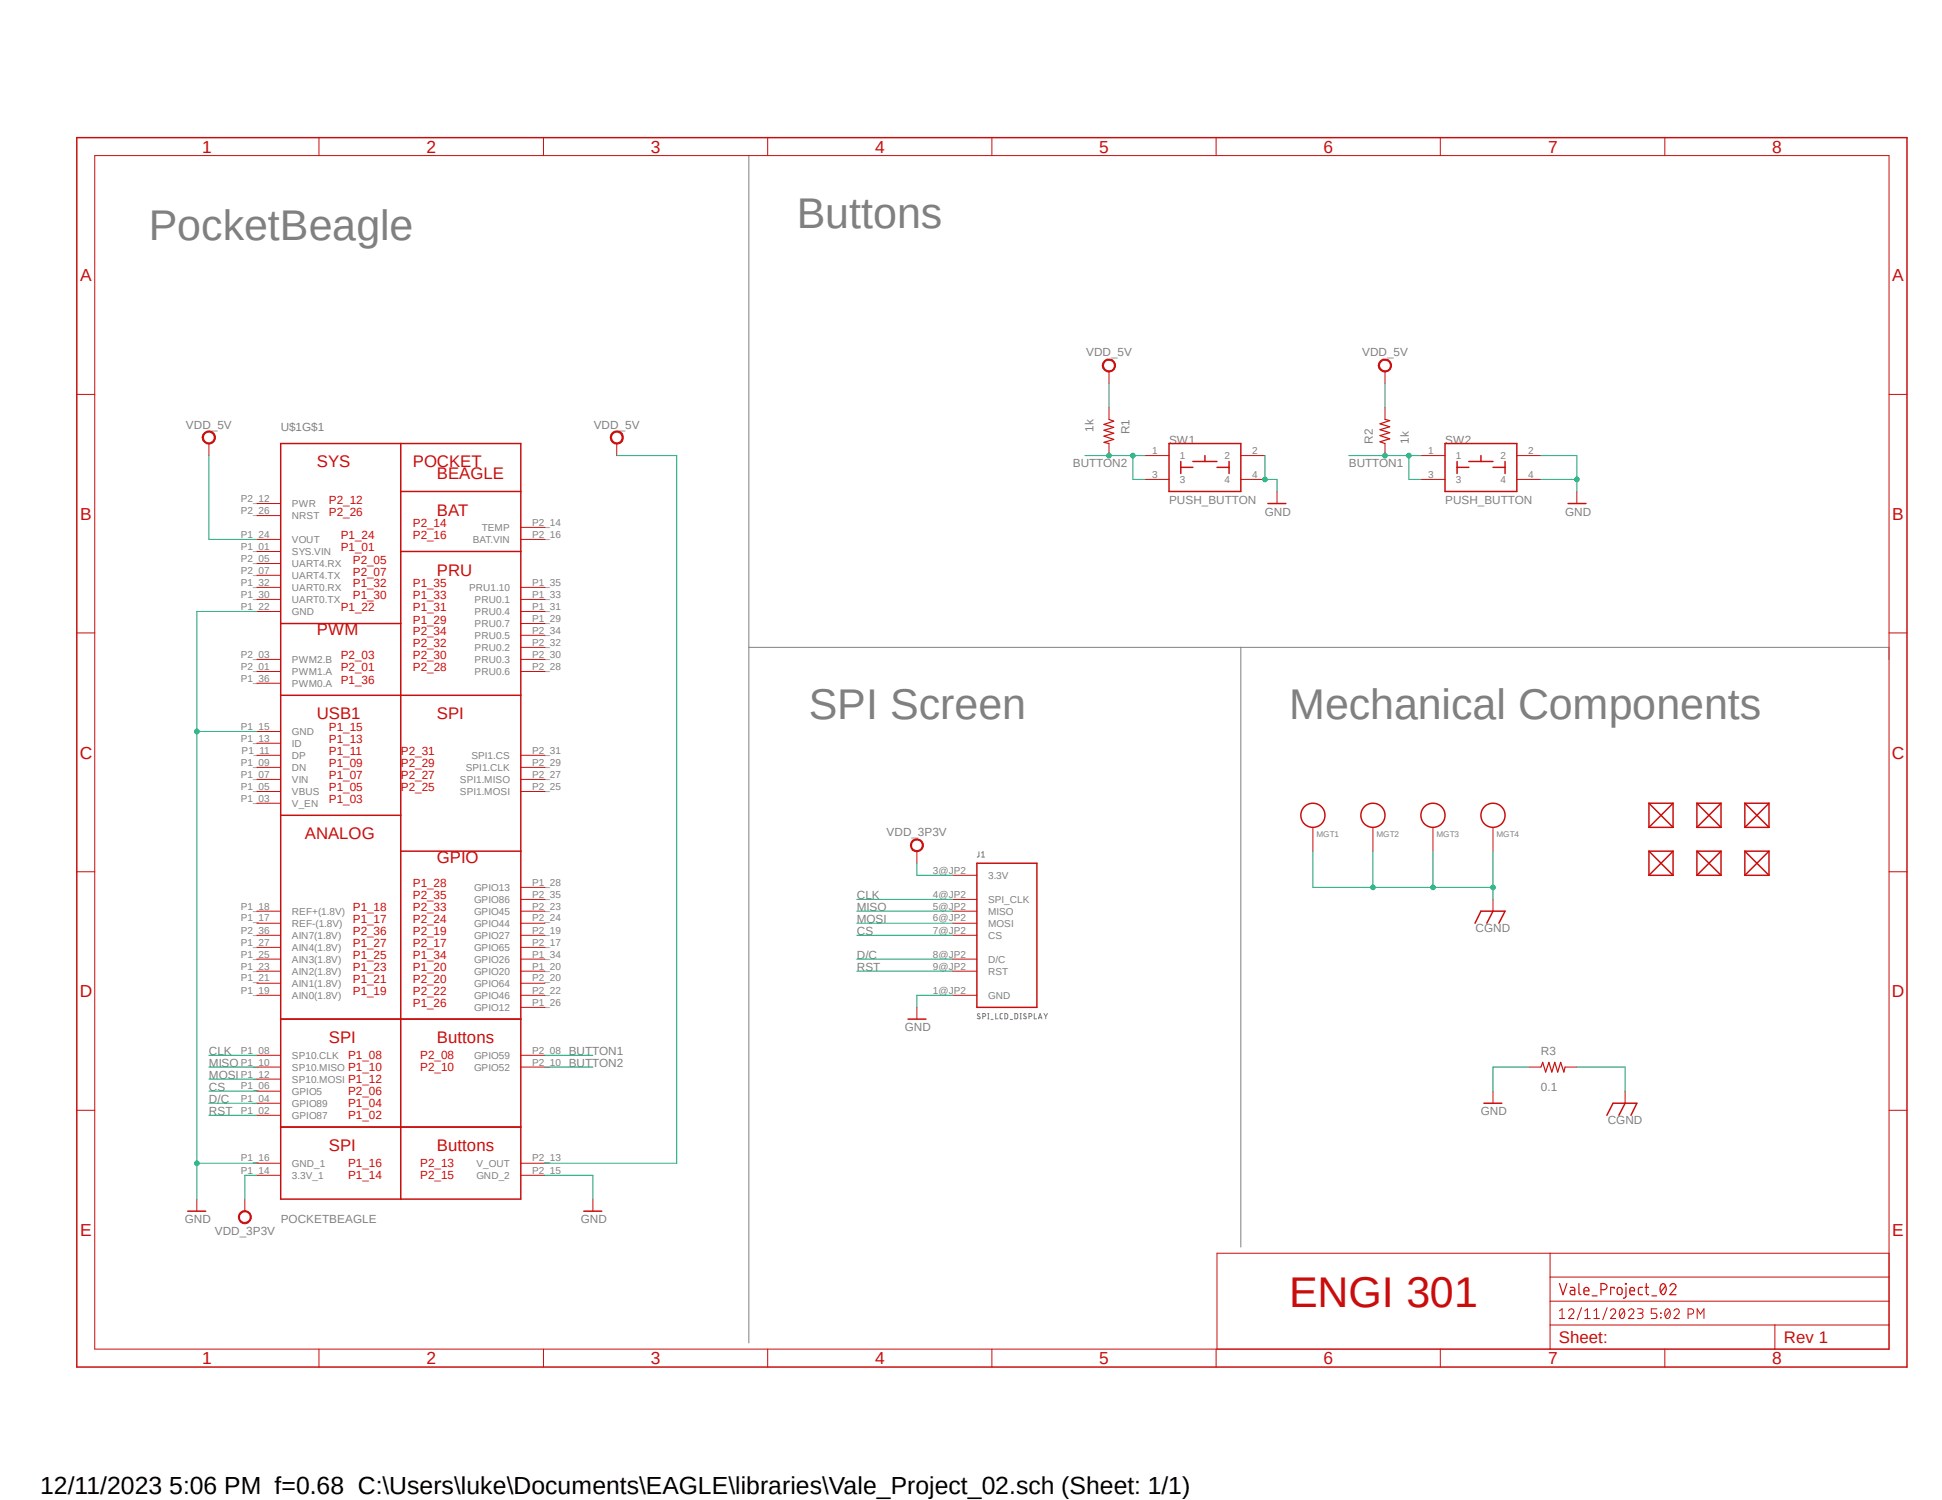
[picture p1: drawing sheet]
<?xml version="1.0" encoding="utf-8"?>
<!DOCTYPE eagle SYSTEM "eagle.dtd">
<eagle version="9.6.2">
<drawing>
<settings>
<setting alwaysvectorfont="no"/>
<setting verticaltext="up"/>
</settings>
<grid distance="0.1" unitdist="inch" unit="inch" style="dots" multiple="1" display="yes" altdistance="0.01" altunitdist="inch" altunit="inch"/>
<schematic xreflabel="%F%N/%S.%C%R" xrefpart="/%S.%C%R">
<libraries>
<library name="Vale_Project_02">
<symbols>
<symbol name="FRAMES_A3L-LOC">
<wire x1="241.3" y1="3.81" x2="311.785" y2="3.81" width="0.1016" layer="94"/>
<wire x1="311.785" y1="3.81" x2="359.41" y2="3.81" width="0.1016" layer="94"/>
<wire x1="359.41" y1="3.81" x2="383.54" y2="3.81" width="0.1016" layer="94"/>
<wire x1="383.54" y1="3.81" x2="383.54" y2="8.89" width="0.1016" layer="94"/>
<wire x1="383.54" y1="8.89" x2="383.54" y2="13.97" width="0.1016" layer="94"/>
<wire x1="383.54" y1="13.97" x2="383.54" y2="19.05" width="0.1016" layer="94"/>
<wire x1="383.54" y1="19.05" x2="383.54" y2="24.13" width="0.1016" layer="94"/>
<wire x1="241.3" y1="3.81" x2="241.3" y2="24.13" width="0.1016" layer="94"/>
<wire x1="241.3" y1="24.13" x2="311.785" y2="24.13" width="0.1016" layer="94"/>
<wire x1="311.785" y1="24.13" x2="383.54" y2="24.13" width="0.1016" layer="94"/>
<wire x1="359.41" y1="3.81" x2="359.41" y2="8.89" width="0.1016" layer="94"/>
<wire x1="359.41" y1="8.89" x2="383.54" y2="8.89" width="0.1016" layer="94"/>
<wire x1="359.41" y1="8.89" x2="311.785" y2="8.89" width="0.1016" layer="94"/>
<wire x1="311.785" y1="8.89" x2="311.785" y2="3.81" width="0.1016" layer="94"/>
<wire x1="311.785" y1="8.89" x2="311.785" y2="13.97" width="0.1016" layer="94"/>
<wire x1="311.785" y1="13.97" x2="383.54" y2="13.97" width="0.1016" layer="94"/>
<wire x1="311.785" y1="13.97" x2="311.785" y2="19.05" width="0.1016" layer="94"/>
<wire x1="311.785" y1="19.05" x2="383.54" y2="19.05" width="0.1016" layer="94"/>
<wire x1="311.785" y1="19.05" x2="311.785" y2="24.13" width="0.1016" layer="94"/>
<text x="313.69" y="15.24" size="2.54" layer="94" font="vector">&gt;DRAWING_NAME</text>
<text x="313.69" y="10.16" size="2.286" layer="94" font="vector">&gt;LAST_DATE_TIME</text>
<text x="313.69" y="5.08" size="2.54" layer="94">Sheet:</text>
<frame x1="0" y1="0" x2="387.35" y2="260.35" columns="8" rows="5" layer="94"/>
<text x="361.315" y="5.08" size="2.54" layer="94">Rev 1</text>
</symbol>
<symbol name="POCKETBEAGLE_MISC">
<wire x1="0" y1="0" x2="0" y2="43.18" width="0.254" layer="94"/>
<wire x1="0" y1="43.18" x2="25.4" y2="43.18" width="0.254" layer="94"/>
<wire x1="25.4" y1="43.18" x2="25.4" y2="35.56" width="0.254" layer="94"/>
<wire x1="25.4" y1="35.56" x2="25.4" y2="0" width="0.254" layer="94"/>
<wire x1="25.4" y1="0" x2="0" y2="0" width="0.254" layer="94"/>
<wire x1="25.4" y1="0" x2="50.8" y2="0" width="0.254" layer="94"/>
<wire x1="50.8" y1="0" x2="50.8" y2="35.56" width="0.254" layer="94"/>
<text x="5.08" y="38.1" size="2.54" layer="94">ANALOG</text>
<text x="33.02" y="33.02" size="2.54" layer="94">GPIO</text>
<pin name="AIN0(1.8V)" x="-5.08" y="5.08" length="middle"/>
<pin name="AIN1(1.8V)" x="-5.08" y="7.62" length="middle"/>
<pin name="AIN2(1.8V)" x="-5.08" y="10.16" length="middle"/>
<pin name="AIN3(1.8V)" x="-5.08" y="12.7" length="middle"/>
<pin name="AIN4(1.8V)" x="-5.08" y="15.24" length="middle"/>
<pin name="REF-(1.8V)" x="-5.08" y="20.32" length="middle"/>
<pin name="REF+(1.8V)" x="-5.08" y="22.86" length="middle"/>
<pin name="AIN7(1.8V)" x="-5.08" y="17.78" length="middle"/>
<pin name="GPIO20" x="55.88" y="10.16" length="middle" rot="R180"/>
<pin name="GPIO26" x="55.88" y="12.7" length="middle" rot="R180"/>
<pin name="GPIO65" x="55.88" y="15.24" length="middle" rot="R180"/>
<pin name="GPIO27" x="55.88" y="17.78" length="middle" rot="R180"/>
<pin name="GPIO45" x="55.88" y="22.86" length="middle" rot="R180"/>
<pin name="GPIO86" x="55.88" y="25.4" length="middle" rot="R180"/>
<pin name="GPIO44" x="55.88" y="20.32" length="middle" rot="R180"/>
<wire x1="50.8" y1="35.56" x2="25.4" y2="35.56" width="0.254" layer="94"/>
<wire x1="25.4" y1="43.18" x2="25.4" y2="68.58" width="0.254" layer="94"/>
<wire x1="50.8" y1="68.58" x2="50.8" y2="35.56" width="0.254" layer="94"/>
<pin name="SPI1.MOSI" x="55.88" y="48.26" length="middle" rot="R180"/>
<pin name="SPI1.MISO" x="55.88" y="50.8" length="middle" rot="R180"/>
<pin name="SPI1.CLK" x="55.88" y="53.34" length="middle" rot="R180"/>
<pin name="SPI1.CS" x="55.88" y="55.88" length="middle" rot="R180"/>
<text x="33.02" y="63.5" size="2.54" layer="94">SPI</text>
<wire x1="0" y1="43.18" x2="0" y2="68.58" width="0.254" layer="94"/>
<wire x1="0" y1="68.58" x2="25.4" y2="68.58" width="0.254" layer="94"/>
<text x="7.62" y="63.5" size="2.54" layer="94">USB1</text>
<wire x1="50.8" y1="68.58" x2="25.4" y2="68.58" width="0.254" layer="94"/>
<pin name="VBUS" x="-5.08" y="48.26" length="middle"/>
<pin name="VIN" x="-5.08" y="50.8" length="middle"/>
<pin name="DN" x="-5.08" y="53.34" length="middle"/>
<pin name="DP" x="-5.08" y="55.88" length="middle"/>
<pin name="ID" x="-5.08" y="58.42" length="middle"/>
<pin name="GND" x="-5.08" y="60.96" length="middle"/>
<wire x1="0" y1="68.58" x2="0" y2="83.82" width="0.254" layer="94"/>
<wire x1="0" y1="83.82" x2="25.4" y2="83.82" width="0.254" layer="94"/>
<wire x1="25.4" y1="83.82" x2="25.4" y2="68.58" width="0.254" layer="94"/>
<pin name="PWM0.A" x="-5.08" y="71.12" length="middle"/>
<pin name="PWM1.A" x="-5.08" y="73.66" length="middle"/>
<text x="7.62" y="81.28" size="2.54" layer="94">PWM</text>
<wire x1="25.4" y1="83.82" x2="25.4" y2="99.06" width="0.254" layer="94"/>
<wire x1="25.4" y1="99.06" x2="50.8" y2="99.06" width="0.254" layer="94"/>
<wire x1="50.8" y1="99.06" x2="50.8" y2="68.58" width="0.254" layer="94"/>
<pin name="PRU0.6" x="55.88" y="73.66" length="middle" rot="R180"/>
<pin name="PRU0.3" x="55.88" y="76.2" length="middle" rot="R180"/>
<pin name="PRU0.2" x="55.88" y="78.74" length="middle" rot="R180"/>
<pin name="PRU0.5" x="55.88" y="81.28" length="middle" rot="R180"/>
<pin name="PRU0.7" x="55.88" y="83.82" length="middle" rot="R180"/>
<pin name="PRU0.4" x="55.88" y="86.36" length="middle" rot="R180"/>
<pin name="PRU0.1" x="55.88" y="88.9" length="middle" rot="R180"/>
<text x="33.02" y="93.98" size="2.54" layer="94">PRU</text>
<pin name="PRU1.10" x="55.88" y="91.44" length="middle" rot="R180"/>
<wire x1="25.4" y1="99.06" x2="25.4" y2="111.76" width="0.254" layer="94"/>
<wire x1="25.4" y1="111.76" x2="25.4" y2="121.92" width="0.254" layer="94"/>
<wire x1="25.4" y1="121.92" x2="0" y2="121.92" width="0.254" layer="94"/>
<wire x1="0" y1="121.92" x2="0" y2="83.82" width="0.254" layer="94"/>
<text x="7.62" y="116.84" size="2.54" layer="94">SYS</text>
<pin name="UART0.TX" x="-5.08" y="88.9" length="middle"/>
<pin name="UART0.RX" x="-5.08" y="91.44" length="middle"/>
<pin name="UART4.TX" x="-5.08" y="93.98" length="middle"/>
<pin name="UART4.RX" x="-5.08" y="96.52" length="middle"/>
<pin name="SYS.VIN" x="-5.08" y="99.06" length="middle"/>
<pin name="VOUT@2" x="-5.08" y="101.6" length="middle"/>
<pin name="NRST" x="-5.08" y="106.68" length="middle"/>
<pin name="PWR" x="-5.08" y="109.22" length="middle"/>
<pin name="V_EN" x="-5.08" y="45.72" length="middle"/>
<wire x1="25.4" y1="111.76" x2="50.8" y2="111.76" width="0.254" layer="94"/>
<wire x1="50.8" y1="111.76" x2="50.8" y2="99.06" width="0.254" layer="94"/>
<text x="33.02" y="106.68" size="2.54" layer="94">BAT</text>
<pin name="BAT.VIN" x="55.88" y="101.6" length="middle" rot="R180"/>
<pin name="TEMP" x="55.88" y="104.14" length="middle" rot="R180"/>
<wire x1="25.4" y1="121.92" x2="50.8" y2="121.92" width="0.254" layer="94"/>
<wire x1="50.8" y1="121.92" x2="50.8" y2="111.76" width="0.254" layer="94"/>
<text x="27.94" y="116.84" size="2.54" layer="94">POCKET</text>
<text x="33.02" y="114.3" size="2.54" layer="94">BEAGLE</text>
<text x="15.24" y="5.08" size="1.778" layer="94">P1_19</text>
<text x="15.24" y="7.62" size="1.778" layer="94">P1_21</text>
<text x="15.24" y="10.16" size="1.778" layer="94">P1_23</text>
<text x="15.24" y="12.7" size="1.778" layer="94">P1_25</text>
<text x="15.24" y="15.24" size="1.778" layer="94">P1_27</text>
<text x="15.24" y="17.78" size="1.778" layer="94">P2_36</text>
<text x="15.24" y="20.32" size="1.778" layer="94">P1_17</text>
<text x="15.24" y="22.86" size="1.778" layer="94">P1_18</text>
<text x="27.94" y="10.16" size="1.778" layer="94">P1_20</text>
<text x="27.94" y="12.7" size="1.778" layer="94">P1_34</text>
<text x="27.94" y="15.24" size="1.778" layer="94">P2_17</text>
<text x="27.94" y="17.78" size="1.778" layer="94">P2_19</text>
<text x="27.94" y="20.32" size="1.778" layer="94">P2_24</text>
<text x="27.94" y="22.86" size="1.778" layer="94">P2_33</text>
<text x="27.94" y="25.4" size="1.778" layer="94">P2_35</text>
<text x="10.16" y="45.72" size="1.778" layer="94">P1_03</text>
<text x="10.16" y="48.26" size="1.778" layer="94">P1_05</text>
<text x="10.16" y="50.8" size="1.778" layer="94">P1_07</text>
<text x="10.16" y="53.34" size="1.778" layer="94">P1_09</text>
<text x="10.16" y="55.88" size="1.778" layer="94">P1_11</text>
<text x="10.16" y="58.42" size="1.778" layer="94">P1_13</text>
<text x="10.16" y="60.96" size="1.778" layer="94">P1_15</text>
<text x="25.4" y="48.26" size="1.778" layer="94">P2_25</text>
<text x="25.4" y="50.8" size="1.778" layer="94">P2_27</text>
<text x="25.4" y="53.34" size="1.778" layer="94">P2_29</text>
<text x="25.4" y="55.88" size="1.778" layer="94">P2_31</text>
<text x="12.7" y="71.12" size="1.778" layer="94">P1_36</text>
<text x="12.7" y="73.66" size="1.778" layer="94">P2_01</text>
<text x="27.94" y="73.66" size="1.778" layer="94">P2_28</text>
<text x="27.94" y="76.2" size="1.778" layer="94">P2_30</text>
<text x="27.94" y="78.74" size="1.778" layer="94">P2_32</text>
<text x="27.94" y="81.28" size="1.778" layer="94">P2_34</text>
<text x="27.94" y="83.82" size="1.778" layer="94">P1_29</text>
<text x="27.94" y="86.36" size="1.778" layer="94">P1_31</text>
<text x="27.94" y="88.9" size="1.778" layer="94">P1_33</text>
<text x="27.94" y="91.44" size="1.778" layer="94">P1_35</text>
<text x="15.24" y="88.9" size="1.778" layer="94">P1_30</text>
<text x="15.24" y="91.44" size="1.778" layer="94">P1_32</text>
<text x="15.24" y="93.98" size="1.778" layer="94">P2_07</text>
<text x="15.24" y="96.52" size="1.778" layer="94">P2_05</text>
<text x="12.7" y="99.06" size="1.778" layer="94">P1_01</text>
<text x="12.7" y="101.6" size="1.778" layer="94">P1_24</text>
<text x="10.16" y="106.68" size="1.778" layer="94">P2_26</text>
<text x="10.16" y="109.22" size="1.778" layer="94">P2_12</text>
<text x="27.94" y="101.6" size="1.778" layer="94">P2_16</text>
<text x="27.94" y="104.14" size="1.778" layer="94">P2_14</text>
<text x="0" y="124.46" size="1.778" layer="95">&gt;NAME</text>
<text x="0" y="-2.54" size="1.778" layer="96">&gt;VALUE</text>
<pin name="PWM2.B" x="-5.08" y="76.2" length="middle"/>
<text x="12.7" y="76.2" size="1.778" layer="94">P2_03</text>
<pin name="GPIO64" x="55.88" y="7.62" length="middle" rot="R180"/>
<text x="27.94" y="7.62" size="1.778" layer="94">P2_20</text>
<pin name="GND@3" x="-5.08" y="86.36" length="middle"/>
<text x="12.7" y="86.36" size="1.778" layer="94">P1_22</text>
<pin name="GPIO46" x="55.88" y="5.08" length="middle" rot="R180"/>
<text x="27.94" y="5.08" size="1.778" layer="94">P2_22</text>
<pin name="GPIO12" x="55.88" y="2.54" length="middle" rot="R180"/>
<text x="27.94" y="2.54" size="1.778" layer="94">P1_26</text>
<pin name="GPIO13" x="55.88" y="27.94" length="middle" rot="R180"/>
<text x="27.94" y="27.94" size="1.778" layer="94">P1_28</text>
</symbol>
<symbol name="POCKETBEAGLE_SIGNALS">
<pin name="GPIO52" x="55.88" y="12.7" length="middle" rot="R180"/>
<pin name="GPIO59" x="55.88" y="15.24" length="middle" rot="R180"/>
<wire x1="0" y1="0" x2="25.4" y2="0" width="0.254" layer="94"/>
<pin name="GPIO87" x="-5.08" y="2.54" length="middle"/>
<pin name="GPIO89" x="-5.08" y="5.08" length="middle"/>
<pin name="GPIO5" x="-5.08" y="7.62" length="middle"/>
<pin name="SP10.MOSI" x="-5.08" y="10.16" length="middle"/>
<pin name="SP10.MISO" x="-5.08" y="12.7" length="middle"/>
<pin name="SP10.CLK" x="-5.08" y="15.24" length="middle"/>
<text x="0" y="25.4" size="1.778" layer="95">&gt;NAME</text>
<text x="0" y="-2.54" size="1.778" layer="96">&gt;VALUE</text>
<text x="17.78" y="15.24" size="1.778" layer="94" align="center">P1_08</text>
<text x="17.78" y="12.7" size="1.778" layer="94" align="center">P1_10</text>
<text x="17.78" y="10.16" size="1.778" layer="94" align="center">P1_12</text>
<text x="17.78" y="7.62" size="1.778" layer="94" align="center">P2_06</text>
<text x="17.78" y="5.08" size="1.778" layer="94" align="center">P1_04</text>
<text x="17.78" y="2.54" size="1.778" layer="94" align="center">P1_02</text>
<text x="33.02" y="15.24" size="1.778" layer="94" align="center">P2_08</text>
<text x="33.02" y="12.7" size="1.778" layer="94" align="center">P2_10</text>
<wire x1="25.4" y1="0" x2="50.8" y2="0" width="0.254" layer="94"/>
<wire x1="0" y1="0" x2="0" y2="22.86" width="0.254" layer="94"/>
<wire x1="0" y1="22.86" x2="25.4" y2="22.86" width="0.254" layer="94"/>
<wire x1="25.4" y1="22.86" x2="25.4" y2="0" width="0.254" layer="94"/>
<wire x1="25.4" y1="22.86" x2="50.8" y2="22.86" width="0.254" layer="94"/>
<wire x1="50.8" y1="22.86" x2="50.8" y2="0" width="0.254" layer="94"/>
<text x="10.16" y="17.78" size="2.54" layer="94">SPI</text>
<text x="33.02" y="17.78" size="2.54" layer="94">Buttons</text>
</symbol>
<symbol name="POCKETBEAGLE_POWER">
<pin name="GND_2" x="55.88" y="12.7" length="middle" rot="R180"/>
<pin name="V_OUT" x="55.88" y="15.24" length="middle" rot="R180"/>
<wire x1="0" y1="7.62" x2="25.4" y2="7.62" width="0.254" layer="94"/>
<pin name="3.3V_1" x="-5.08" y="12.7" length="middle" direction="pwr"/>
<pin name="GND_1" x="-5.08" y="15.24" length="middle" direction="pwr"/>
<text x="0" y="25.4" size="1.778" layer="95">&gt;NAME</text>
<text x="0" y="2.54" size="1.778" layer="96">&gt;VALUE</text>
<text x="17.78" y="15.24" size="1.778" layer="94" align="center">P1_16</text>
<text x="17.78" y="12.7" size="1.778" layer="94" align="center">P1_14</text>
<text x="33.02" y="15.24" size="1.778" layer="94" align="center">P2_13</text>
<text x="33.02" y="12.7" size="1.778" layer="94" align="center">P2_15</text>
<wire x1="25.4" y1="7.62" x2="50.8" y2="7.62" width="0.254" layer="94"/>
<wire x1="0" y1="7.62" x2="0" y2="22.86" width="0.254" layer="94"/>
<wire x1="0" y1="22.86" x2="25.4" y2="22.86" width="0.254" layer="94"/>
<wire x1="25.4" y1="22.86" x2="25.4" y2="7.62" width="0.254" layer="94"/>
<wire x1="25.4" y1="22.86" x2="50.8" y2="22.86" width="0.254" layer="94"/>
<wire x1="50.8" y1="22.86" x2="50.8" y2="7.62" width="0.254" layer="94"/>
<text x="10.16" y="17.78" size="2.54" layer="94">SPI</text>
<text x="33.02" y="17.78" size="2.54" layer="94">Buttons</text>
</symbol>
<symbol name="SPI_DISPLAY">
<pin name="GND" x="-5.08" y="2.54" length="middle"/>
<pin name="RST" x="-5.08" y="7.62" length="middle"/>
<pin name="D/C" x="-5.08" y="10.16" length="middle"/>
<pin name="CS" x="-5.08" y="15.24" length="middle"/>
<pin name="MOSI" x="-5.08" y="17.78" length="middle"/>
<pin name="MISO" x="-5.08" y="20.32" length="middle"/>
<pin name="SPI_CLK" x="-5.08" y="22.86" length="middle"/>
<pin name="3.3V" x="-5.08" y="27.94" length="middle"/>
<wire x1="0" y1="0" x2="0" y2="30.48" width="0.254" layer="94"/>
<wire x1="0" y1="30.48" x2="12.7" y2="30.48" width="0.254" layer="94"/>
<wire x1="12.7" y1="30.48" x2="12.7" y2="0" width="0.254" layer="94"/>
<wire x1="12.7" y1="0" x2="0" y2="0" width="0.254" layer="94"/>
<text x="0" y="33.02" size="1.27" layer="95" font="vector" ratio="12" align="top-left">&gt;NAME</text>
<text x="0" y="-2.54" size="1.27" layer="96" font="vector" ratio="12">&gt;VALUE</text>
</symbol>
<symbol name="GND">
<wire x1="-1.905" y1="0" x2="1.905" y2="0" width="0.254" layer="94"/>
<pin name="GND" x="0" y="2.54" visible="off" length="short" direction="sup" rot="R270"/>
<text x="-2.54" y="-2.54" size="1.778" layer="96">&gt;VALUE</text>
</symbol>
<symbol name="SWITCH">
<wire x1="-7.62" y1="5.08" x2="-7.62" y2="-5.08" width="0.254" layer="94"/>
<wire x1="-7.62" y1="-5.08" x2="7.62" y2="-5.08" width="0.254" layer="94"/>
<wire x1="7.62" y1="-5.08" x2="7.62" y2="5.08" width="0.254" layer="94"/>
<pin name="1" x="-12.7" y="2.54" length="middle"/>
<pin name="3" x="-12.7" y="-2.54" length="middle"/>
<pin name="2" x="12.7" y="2.54" length="middle" rot="R180"/>
<pin name="4" x="12.7" y="-2.54" length="middle" rot="R180"/>
<wire x1="-7.62" y1="5.08" x2="7.62" y2="5.08" width="0.254" layer="94"/>
<wire x1="-5.08" y1="0" x2="-2.54" y2="0" width="0.254" layer="94"/>
<wire x1="5.08" y1="0" x2="2.54" y2="0" width="0.254" layer="94"/>
<wire x1="-2.54" y1="1.27" x2="0" y2="1.27" width="0.254" layer="94"/>
<wire x1="0" y1="1.27" x2="2.54" y2="1.27" width="0.254" layer="94"/>
<wire x1="0" y1="1.27" x2="0" y2="2.54" width="0.254" layer="94"/>
<text x="-7.62" y="5.08" size="1.778" layer="96">&gt;NAME</text>
<text x="-7.62" y="-7.62" size="1.778" layer="96">&gt;VALUE</text>
<wire x1="-5.08" y1="1.27" x2="-5.08" y2="0" width="0.254" layer="94"/>
<wire x1="-5.08" y1="0" x2="-5.08" y2="-1.27" width="0.254" layer="94"/>
<wire x1="5.08" y1="1.27" x2="5.08" y2="0" width="0.254" layer="94"/>
<wire x1="5.08" y1="0" x2="5.08" y2="-1.27" width="0.254" layer="94"/>
</symbol>
<symbol name="R-1">
<wire x1="-2.54" y1="0" x2="-2.159" y2="1.016" width="0.2032" layer="94"/>
<wire x1="-2.159" y1="1.016" x2="-1.524" y2="-1.016" width="0.2032" layer="94"/>
<wire x1="-1.524" y1="-1.016" x2="-0.889" y2="1.016" width="0.2032" layer="94"/>
<wire x1="-0.889" y1="1.016" x2="-0.254" y2="-1.016" width="0.2032" layer="94"/>
<wire x1="-0.254" y1="-1.016" x2="0.381" y2="1.016" width="0.2032" layer="94"/>
<wire x1="0.381" y1="1.016" x2="1.016" y2="-1.016" width="0.2032" layer="94"/>
<wire x1="1.016" y1="-1.016" x2="1.651" y2="1.016" width="0.2032" layer="94"/>
<wire x1="1.651" y1="1.016" x2="2.286" y2="-1.016" width="0.2032" layer="94"/>
<wire x1="2.286" y1="-1.016" x2="2.54" y2="0" width="0.2032" layer="94"/>
<pin name="1" x="-5.08" y="0" visible="off" length="short" direction="pas" swaplevel="1"/>
<pin name="2" x="5.08" y="0" visible="off" length="short" direction="pas" swaplevel="1" rot="R180"/>
<text x="-2.54" y="2.54" size="1.778" layer="95">&gt;NAME</text>
<text x="-2.54" y="-5.08" size="1.778" layer="96">&gt;VALUE</text>
</symbol>
<symbol name="VDD_5V">
<circle x="0" y="1.27" radius="1.27" width="0.254" layer="94"/>
<pin name="VDD_5V" x="0" y="-2.54" visible="off" length="short" direction="sup" rot="R90"/>
<text x="0" y="4.064" size="1.778" layer="96" align="center">&gt;VALUE</text>
</symbol>
<symbol name="VDD_3P3V">
<circle x="0" y="1.27" radius="1.27" width="0.254" layer="94"/>
<pin name="VDD_3P3V" x="0" y="-2.54" visible="off" length="short" direction="sup" rot="R90"/>
<text x="0" y="4.064" size="1.778" layer="96" align="center">&gt;VALUE</text>
</symbol>
<symbol name="MOUNTING_HOLE">
<circle x="0" y="2.54" radius="2.54" width="0.254" layer="94"/>
<pin name="P$1" x="0" y="-5.08" visible="off" length="middle" rot="R90"/>
<text x="0.762" y="-2.032" size="1.27" layer="95">&gt;NAME</text>
</symbol>
<symbol name="FIDUCIAL">
<wire x1="-2.54" y1="-2.54" x2="2.54" y2="2.54" width="0.254" layer="94"/>
<wire x1="-2.54" y1="2.54" x2="2.54" y2="-2.54" width="0.254" layer="94"/>
<wire x1="-2.54" y1="2.54" x2="2.54" y2="2.54" width="0.254" layer="94"/>
<wire x1="2.54" y1="2.54" x2="2.54" y2="-2.54" width="0.254" layer="94"/>
<wire x1="2.54" y1="-2.54" x2="-2.54" y2="-2.54" width="0.254" layer="94"/>
<wire x1="-2.54" y1="-2.54" x2="-2.54" y2="2.54" width="0.254" layer="94"/>
<pin name="P$1" x="0" y="0" visible="off" length="point" direction="nc"/>
</symbol>
<symbol name="CGND">
<wire x1="-2.54" y1="0" x2="0" y2="0" width="0.254" layer="94"/>
<wire x1="0" y1="0" x2="2.54" y2="0" width="0.254" layer="94"/>
<wire x1="-2.54" y1="0" x2="-3.81" y2="-2.54" width="0.254" layer="94"/>
<wire x1="0" y1="0" x2="-1.27" y2="-2.54" width="0.254" layer="94"/>
<wire x1="2.54" y1="0" x2="1.27" y2="-2.54" width="0.254" layer="94"/>
<pin name="CGND" x="0" y="2.54" visible="off" length="short" direction="sup" rot="R270"/>
<text x="0" y="-3.556" size="1.778" layer="96" align="center">&gt;VALUE</text>
</symbol>
</symbols>
<devicesets>
<deviceset name="FRAMES_A3L-LOC" prefix="FRAME" uservalue="yes">
<gates>
<gate name="G$1" symbol="FRAMES_A3L-LOC" x="0" y="0"/>
</gates>
<devices>
<device name="">
<technologies>
<technology name=""/>
</technologies>
</device>
</devices>
</deviceset>
<deviceset name="POCKETBEAGLE">
<gates>
<gate name="G$1" symbol="POCKETBEAGLE_MISC" x="0" y="0"/>
<gate name="G$2" symbol="POCKETBEAGLE_SIGNALS" x="0" y="-22.86"/>
<gate name="G$3" symbol="POCKETBEAGLE_POWER" x="0" y="-45.72"/>
</gates>
<devices>
<device name="" package="POCKETBEAGLE">
<connects>
<connect gate="G$1" pin="AIN0(1.8V)" pad="P1_19"/>
<connect gate="G$1" pin="AIN1(1.8V)" pad="P1_21"/>
<connect gate="G$1" pin="AIN2(1.8V)" pad="P1_23"/>
<connect gate="G$1" pin="AIN3(1.8V)" pad="P1_25"/>
<connect gate="G$1" pin="AIN4(1.8V)" pad="P1_27"/>
<connect gate="G$1" pin="AIN7(1.8V)" pad="P2_36"/>
<connect gate="G$1" pin="BAT.VIN" pad="P2_16"/>
<connect gate="G$1" pin="DN" pad="P1_09"/>
<connect gate="G$1" pin="DP" pad="P1_11"/>
<connect gate="G$1" pin="GND" pad="P1_15"/>
<connect gate="G$1" pin="GND@3" pad="P1_22"/>
<connect gate="G$1" pin="GPIO12" pad="P1_26"/>
<connect gate="G$1" pin="GPIO13" pad="P1_28"/>
<connect gate="G$1" pin="GPIO20" pad="P1_20"/>
<connect gate="G$1" pin="GPIO26" pad="P1_34"/>
<connect gate="G$1" pin="GPIO27" pad="P2_19"/>
<connect gate="G$1" pin="GPIO44" pad="P2_24"/>
<connect gate="G$1" pin="GPIO45" pad="P2_23"/>
<connect gate="G$1" pin="GPIO46" pad="P2_22"/>
<connect gate="G$1" pin="GPIO64" pad="P2_20"/>
<connect gate="G$1" pin="GPIO65" pad="P2_17"/>
<connect gate="G$1" pin="GPIO86" pad="P2_35"/>
<connect gate="G$1" pin="ID" pad="P1_13"/>
<connect gate="G$1" pin="NRST" pad="P2_26"/>
<connect gate="G$1" pin="PRU0.1" pad="P1_33"/>
<connect gate="G$1" pin="PRU0.2" pad="P2_32"/>
<connect gate="G$1" pin="PRU0.3" pad="P2_30"/>
<connect gate="G$1" pin="PRU0.4" pad="P1_31"/>
<connect gate="G$1" pin="PRU0.5" pad="P2_34"/>
<connect gate="G$1" pin="PRU0.6" pad="P2_28"/>
<connect gate="G$1" pin="PRU0.7" pad="P1_29"/>
<connect gate="G$1" pin="PRU1.10" pad="P1_35"/>
<connect gate="G$1" pin="PWM0.A" pad="P1_36"/>
<connect gate="G$1" pin="PWM1.A" pad="P2_01"/>
<connect gate="G$1" pin="PWM2.B" pad="P2_03"/>
<connect gate="G$1" pin="PWR" pad="P2_12"/>
<connect gate="G$1" pin="REF+(1.8V)" pad="P1_18"/>
<connect gate="G$1" pin="REF-(1.8V)" pad="P1_17"/>
<connect gate="G$1" pin="SPI1.CLK" pad="P2_29"/>
<connect gate="G$1" pin="SPI1.CS" pad="P2_31"/>
<connect gate="G$1" pin="SPI1.MISO" pad="P2_27"/>
<connect gate="G$1" pin="SPI1.MOSI" pad="P2_25"/>
<connect gate="G$1" pin="SYS.VIN" pad="P1_01"/>
<connect gate="G$1" pin="TEMP" pad="P2_14"/>
<connect gate="G$1" pin="UART0.RX" pad="P1_32"/>
<connect gate="G$1" pin="UART0.TX" pad="P1_30"/>
<connect gate="G$1" pin="UART4.RX" pad="P2_05"/>
<connect gate="G$1" pin="UART4.TX" pad="P2_07"/>
<connect gate="G$1" pin="VBUS" pad="P1_05"/>
<connect gate="G$1" pin="VIN" pad="P1_07"/>
<connect gate="G$1" pin="VOUT@2" pad="P1_24"/>
<connect gate="G$1" pin="V_EN" pad="P1_03"/>
<connect gate="G$2" pin="GPIO5" pad="P1_06"/>
<connect gate="G$2" pin="GPIO52" pad="P2_10"/>
<connect gate="G$2" pin="GPIO59" pad="P2_08"/>
<connect gate="G$2" pin="GPIO87" pad="P1_02"/>
<connect gate="G$2" pin="GPIO89" pad="P1_04"/>
<connect gate="G$2" pin="SP10.CLK" pad="P1_08"/>
<connect gate="G$2" pin="SP10.MISO" pad="P1_10"/>
<connect gate="G$2" pin="SP10.MOSI" pad="P1_12"/>
<connect gate="G$3" pin="3.3V_1" pad="P1_14"/>
<connect gate="G$3" pin="GND_1" pad="P1_16"/>
<connect gate="G$3" pin="GND_2" pad="P2_15"/>
<connect gate="G$3" pin="V_OUT" pad="P2_13"/>
</connects>
<technologies>
<technology name=""/>
</technologies>
</device>
</devices>
</deviceset>
<deviceset name="SPI_LCD_DISPLAY" prefix="J">
<gates>
<gate name="G$1" symbol="SPI_DISPLAY" x="0" y="0"/>
</gates>
<devices>
<device name="" package="SPI_LCD_DISPLAY">
<connects>
<connect gate="G$1" pin="3.3V" pad="3@JP2"/>
<connect gate="G$1" pin="CS" pad="7@JP2"/>
<connect gate="G$1" pin="D/C" pad="8@JP2"/>
<connect gate="G$1" pin="GND" pad="1@JP2"/>
<connect gate="G$1" pin="MISO" pad="5@JP2"/>
<connect gate="G$1" pin="MOSI" pad="6@JP2"/>
<connect gate="G$1" pin="RST" pad="9@JP2"/>
<connect gate="G$1" pin="SPI_CLK" pad="4@JP2"/>
</connects>
<technologies>
<technology name=""/>
</technologies>
</device>
</devices>
</deviceset>
<deviceset name="GND" prefix="GND">
<gates>
<gate name="1" symbol="GND" x="0" y="0"/>
</gates>
<devices>
<device name="">
<technologies>
<technology name=""/>
</technologies>
</device>
</devices>
</deviceset>
<deviceset name="PUSH_BUTTON" prefix="SW">
<gates>
<gate name="G$1" symbol="SWITCH" x="0" y="0"/>
</gates>
<devices>
<device name="" package="BUTTON_12.5MM">
<connects>
<connect gate="G$1" pin="1" pad="1"/>
<connect gate="G$1" pin="2" pad="2"/>
<connect gate="G$1" pin="3" pad="3"/>
<connect gate="G$1" pin="4" pad="4"/>
</connects>
<technologies>
<technology name=""/>
</technologies>
</device>
</devices>
</deviceset>
<deviceset name="R_" prefix="R" uservalue="yes">
<gates>
<gate name="G$1" symbol="R-1" x="0" y="0"/>
</gates>
<devices>
<device name="R0402" package="R0402">
<connects>
<connect gate="G$1" pin="1" pad="1"/>
<connect gate="G$1" pin="2" pad="2"/>
</connects>
<technologies>
<technology name=""/>
</technologies>
</device>
<device name="R0603" package="R0603">
<connects>
<connect gate="G$1" pin="1" pad="1"/>
<connect gate="G$1" pin="2" pad="2"/>
</connects>
<technologies>
<technology name=""/>
</technologies>
</device>
<device name="R0805" package="R0805">
<connects>
<connect gate="G$1" pin="1" pad="1"/>
<connect gate="G$1" pin="2" pad="2"/>
</connects>
<technologies>
<technology name=""/>
</technologies>
</device>
<device name="R1206" package="R1206">
<connects>
<connect gate="G$1" pin="1" pad="1"/>
<connect gate="G$1" pin="2" pad="2"/>
</connects>
<technologies>
<technology name=""/>
</technologies>
</device>
<device name="R1210" package="R1210">
<connects>
<connect gate="G$1" pin="1" pad="1"/>
<connect gate="G$1" pin="2" pad="2"/>
</connects>
<technologies>
<technology name=""/>
</technologies>
</device>
</devices>
</deviceset>
<deviceset name="VDD_5V" prefix="SUPPLY">
<gates>
<gate name="G$1" symbol="VDD_5V" x="0" y="2.54"/>
</gates>
<devices>
<device name="">
<technologies>
<technology name=""/>
</technologies>
</device>
</devices>
</deviceset>
<deviceset name="VDD_3P3V" prefix="SUPPLY">
<gates>
<gate name="G$1" symbol="VDD_3P3V" x="0" y="2.54"/>
</gates>
<devices>
<device name="">
<technologies>
<technology name=""/>
</technologies>
</device>
</devices>
</deviceset>
<deviceset name="MOUNTING_HOLE" prefix="MGT">
<gates>
<gate name="G$1" symbol="MOUNTING_HOLE" x="0" y="0"/>
</gates>
<devices>
<device name="" package="MOUNTING_HOLE">
<connects>
<connect gate="G$1" pin="P$1" pad="P$1"/>
</connects>
<technologies>
<technology name=""/>
</technologies>
</device>
</devices>
</deviceset>
<deviceset name="FIDUCIAL" prefix="FUD">
<gates>
<gate name="G$1" symbol="FIDUCIAL" x="0" y="0"/>
</gates>
<devices>
<device name="" package="FIDUCIAL_40MIL">
<connects>
<connect gate="G$1" pin="P$1" pad="P$1"/>
</connects>
<technologies>
<technology name=""/>
</technologies>
</device>
</devices>
</deviceset>
<deviceset name="CGND" prefix="SUPPLY">
<gates>
<gate name="G$1" symbol="CGND" x="0" y="0"/>
</gates>
<devices>
<device name="">
<technologies>
<technology name=""/>
</technologies>
</device>
</devices>
</deviceset>
</devicesets>
</library>
</libraries>
<attributes>
</attributes>
<variantdefs>
</variantdefs>
<classes>
<class number="0" name="default" width="0" drill="0">
</class>
</classes>
<parts>
<part name="FRAME1" library="Vale_Project_02" deviceset="FRAMES_A3L-LOC" device=""/>
<part name="U$1" library="Vale_Project_02" deviceset="POCKETBEAGLE" device=""/>
<part name="J1" library="Vale_Project_02" deviceset="SPI_LCD_DISPLAY" device=""/>
<part name="SW1" library="Vale_Project_02" deviceset="PUSH_BUTTON" device=""/>
<part name="SW2" library="Vale_Project_02" deviceset="PUSH_BUTTON" device=""/>
<part name="GND4" library="Vale_Project_02" deviceset="GND" device=""/>
<part name="GND5" library="Vale_Project_02" deviceset="GND" device=""/>
<part name="R1" library="Vale_Project_02" deviceset="R_" device="R1206" value="1k"/>
<part name="R2" library="Vale_Project_02" deviceset="R_" device="R1206" value="1k"/>
<part name="GND6" library="Vale_Project_02" deviceset="GND" device=""/>
<part name="SUPPLY1" library="Vale_Project_02" deviceset="VDD_5V" device=""/>
<part name="SUPPLY2" library="Vale_Project_02" deviceset="VDD_5V" device=""/>
<part name="SUPPLY3" library="Vale_Project_02" deviceset="VDD_5V" device=""/>
<part name="GND1" library="Vale_Project_02" deviceset="GND" device=""/>
<part name="GND2" library="Vale_Project_02" deviceset="GND" device=""/>
<part name="SUPPLY4" library="Vale_Project_02" deviceset="VDD_5V" device=""/>
<part name="SUPPLY5" library="Vale_Project_02" deviceset="VDD_3P3V" device=""/>
<part name="SUPPLY6" library="Vale_Project_02" deviceset="VDD_3P3V" device=""/>
<part name="MGT1" library="Vale_Project_02" deviceset="MOUNTING_HOLE" device=""/>
<part name="MGT2" library="Vale_Project_02" deviceset="MOUNTING_HOLE" device=""/>
<part name="MGT3" library="Vale_Project_02" deviceset="MOUNTING_HOLE" device=""/>
<part name="MGT4" library="Vale_Project_02" deviceset="MOUNTING_HOLE" device=""/>
<part name="FUD1" library="Vale_Project_02" deviceset="FIDUCIAL" device=""/>
<part name="FUD2" library="Vale_Project_02" deviceset="FIDUCIAL" device=""/>
<part name="FUD3" library="Vale_Project_02" deviceset="FIDUCIAL" device=""/>
<part name="SUPPLY7" library="Vale_Project_02" deviceset="CGND" device=""/>
<part name="SUPPLY8" library="Vale_Project_02" deviceset="CGND" device=""/>
<part name="GND3" library="Vale_Project_02" deviceset="GND" device=""/>
<part name="R3" library="Vale_Project_02" deviceset="R_" device="R0805" value="0.1"/>
</parts>
<sheets>
<sheet>
<plain>
<wire x1="142.24" y1="256.54" x2="142.24" y2="152.4" width="0.1524" layer="97"/>
<wire x1="142.24" y1="152.4" x2="142.24" y2="5.08" width="0.1524" layer="97"/>
<wire x1="142.24" y1="152.4" x2="246.38" y2="152.4" width="0.1524" layer="97"/>
<wire x1="246.38" y1="152.4" x2="383.54" y2="152.4" width="0.1524" layer="97"/>
<wire x1="383.54" y1="152.4" x2="383.54" y2="149.86" width="0.1524" layer="97"/>
<text x="152.4" y="241.3" size="6.4516" layer="97">Buttons</text>
<text x="15.24" y="238.76" size="6.4516" layer="97">PocketBeagle</text>
<text x="154.94" y="137.16" size="6.4516" layer="97">SPI Screen</text>
<text x="256.54" y="12.7" size="6.4516" layer="94">ENGI 301</text>
<wire x1="246.38" y1="152.4" x2="246.38" y2="25.4" width="0.1524" layer="97"/>
<text x="256.54" y="137.16" size="6.4516" layer="97">Mechanical Components</text>
</plain>
<instances>
<instance part="FRAME1" gate="G$1" x="0" y="0" smashed="yes">
<attribute name="DRAWING_NAME" x="313.69" y="15.24" size="2.54" layer="94" font="vector"/>
<attribute name="LAST_DATE_TIME" x="313.69" y="10.16" size="2.286" layer="94" font="vector"/>
</instance>
<instance part="U$1" gate="G$1" x="43.18" y="73.66" smashed="yes">
<attribute name="NAME" x="43.18" y="198.12" size="1.778" layer="95"/>
</instance>
<instance part="U$1" gate="G$2" x="43.18" y="50.8" smashed="yes"/>
<instance part="U$1" gate="G$3" x="43.18" y="27.94" smashed="yes">
<attribute name="VALUE" x="43.18" y="30.48" size="1.778" layer="96"/>
</instance>
<instance part="J1" gate="G$1" x="190.5" y="76.2" smashed="yes">
<attribute name="NAME" x="190.5" y="109.22" size="1.27" layer="95" font="vector" ratio="12" align="top-left"/>
<attribute name="VALUE" x="190.5" y="73.66" size="1.27" layer="96" font="vector" ratio="12"/>
</instance>
<instance part="SW1" gate="G$1" x="238.76" y="190.5" smashed="yes">
<attribute name="NAME" x="231.14" y="195.58" size="1.778" layer="96"/>
<attribute name="VALUE" x="231.14" y="182.88" size="1.778" layer="96"/>
</instance>
<instance part="SW2" gate="G$1" x="297.18" y="190.5" smashed="yes">
<attribute name="NAME" x="289.56" y="195.58" size="1.778" layer="96"/>
<attribute name="VALUE" x="289.56" y="182.88" size="1.778" layer="96"/>
</instance>
<instance part="GND4" gate="1" x="317.5" y="182.88" smashed="yes">
<attribute name="VALUE" x="314.96" y="180.34" size="1.778" layer="96"/>
</instance>
<instance part="GND5" gate="1" x="254" y="182.88" smashed="yes">
<attribute name="VALUE" x="251.46" y="180.34" size="1.778" layer="96"/>
</instance>
<instance part="R1" gate="G$1" x="218.44" y="198.12" smashed="yes" rot="R270">
<attribute name="NAME" x="220.98" y="200.66" size="1.778" layer="95" rot="R270"/>
<attribute name="VALUE" x="213.36" y="200.66" size="1.778" layer="96" rot="R270"/>
</instance>
<instance part="R2" gate="G$1" x="276.86" y="198.12" smashed="yes" rot="R90">
<attribute name="NAME" x="274.32" y="195.58" size="1.778" layer="95" rot="R90"/>
<attribute name="VALUE" x="281.94" y="195.58" size="1.778" layer="96" rot="R90"/>
</instance>
<instance part="GND6" gate="1" x="177.8" y="73.66" smashed="yes">
<attribute name="VALUE" x="175.26" y="71.12" size="1.778" layer="96"/>
</instance>
<instance part="SUPPLY1" gate="G$1" x="27.94" y="195.58" smashed="yes">
<attribute name="VALUE" x="27.94" y="199.644" size="1.778" layer="96" align="center"/>
</instance>
<instance part="SUPPLY2" gate="G$1" x="218.44" y="210.82" smashed="yes">
<attribute name="VALUE" x="218.44" y="214.884" size="1.778" layer="96" align="center"/>
</instance>
<instance part="SUPPLY3" gate="G$1" x="276.86" y="210.82" smashed="yes">
<attribute name="VALUE" x="276.86" y="214.884" size="1.778" layer="96" align="center"/>
</instance>
<instance part="GND1" gate="1" x="25.4" y="33.02" smashed="yes">
<attribute name="VALUE" x="22.86" y="30.48" size="1.778" layer="96"/>
</instance>
<instance part="GND2" gate="1" x="109.22" y="33.02" smashed="yes">
<attribute name="VALUE" x="106.68" y="30.48" size="1.778" layer="96"/>
</instance>
<instance part="SUPPLY4" gate="G$1" x="114.3" y="195.58" smashed="yes">
<attribute name="VALUE" x="114.3" y="199.644" size="1.778" layer="96" align="center"/>
</instance>
<instance part="SUPPLY5" gate="G$1" x="35.56" y="33.02" smashed="yes" rot="MR180">
<attribute name="VALUE" x="35.56" y="28.956" size="1.778" layer="96" rot="MR180" align="center"/>
</instance>
<instance part="SUPPLY6" gate="G$1" x="177.8" y="109.22" smashed="yes" rot="MR0">
<attribute name="VALUE" x="177.8" y="113.284" size="1.778" layer="96" rot="MR0" align="center"/>
</instance>
<instance part="MGT1" gate="G$1" x="261.62" y="114.3" smashed="yes">
<attribute name="NAME" x="262.382" y="112.268" size="1.27" layer="95"/>
</instance>
<instance part="MGT2" gate="G$1" x="274.32" y="114.3" smashed="yes">
<attribute name="NAME" x="275.082" y="112.268" size="1.27" layer="95"/>
</instance>
<instance part="MGT3" gate="G$1" x="287.02" y="114.3" smashed="yes">
<attribute name="NAME" x="287.782" y="112.268" size="1.27" layer="95"/>
</instance>
<instance part="MGT4" gate="G$1" x="299.72" y="114.3" smashed="yes">
<attribute name="NAME" x="300.482" y="112.268" size="1.27" layer="95"/>
</instance>
<instance part="FUD1" gate="G$1" x="335.28" y="116.84" smashed="yes"/>
<instance part="FUD2" gate="G$1" x="345.44" y="116.84" smashed="yes"/>
<instance part="FUD3" gate="G$1" x="355.6" y="116.84" smashed="yes"/>
<instance part="SUPPLY7" gate="G$1" x="327.66" y="55.88" smashed="yes">
<attribute name="VALUE" x="327.66" y="52.324" size="1.778" layer="96" align="center"/>
</instance>
<instance part="SUPPLY8" gate="G$1" x="299.72" y="96.52" smashed="yes">
<attribute name="VALUE" x="299.72" y="92.964" size="1.778" layer="96" align="center"/>
</instance>
<instance part="GND3" gate="1" x="299.72" y="55.88" smashed="yes">
<attribute name="VALUE" x="297.18" y="53.34" size="1.778" layer="96"/>
</instance>
<instance part="R3" gate="G$1" x="312.42" y="63.5" smashed="yes">
<attribute name="NAME" x="309.88" y="66.04" size="1.778" layer="95"/>
<attribute name="VALUE" x="309.88" y="58.42" size="1.778" layer="96"/>
</instance>
</instances>
<busses>
</busses>
<nets>
<net name="VDD_5V" class="0">
<segment>
<pinref part="SUPPLY1" gate="G$1" pin="VDD_5V"/>
<pinref part="U$1" gate="G$1" pin="VOUT@2"/>
<wire x1="27.94" y1="193.04" x2="27.94" y2="175.26" width="0.1524" layer="91"/>
<wire x1="27.94" y1="175.26" x2="38.1" y2="175.26" width="0.1524" layer="91"/>
</segment>
<segment>
<pinref part="SUPPLY3" gate="G$1" pin="VDD_5V"/>
<pinref part="R2" gate="G$1" pin="2"/>
<wire x1="276.86" y1="208.28" x2="276.86" y2="203.2" width="0.1524" layer="91"/>
</segment>
<segment>
<pinref part="SUPPLY2" gate="G$1" pin="VDD_5V"/>
<pinref part="R1" gate="G$1" pin="1"/>
<wire x1="218.44" y1="208.28" x2="218.44" y2="203.2" width="0.1524" layer="91"/>
</segment>
<segment>
<pinref part="U$1" gate="G$3" pin="V_OUT"/>
<wire x1="99.06" y1="43.18" x2="127" y2="43.18" width="0.1524" layer="91"/>
<pinref part="SUPPLY4" gate="G$1" pin="VDD_5V"/>
<wire x1="127" y1="43.18" x2="127" y2="193.04" width="0.1524" layer="91"/>
<wire x1="127" y1="193.04" x2="114.3" y2="193.04" width="0.1524" layer="91"/>
</segment>
</net>
<net name="GND" class="0">
<segment>
<pinref part="GND1" gate="1" pin="GND"/>
<pinref part="U$1" gate="G$3" pin="GND_1"/>
<wire x1="25.4" y1="35.56" x2="25.4" y2="43.18" width="0.1524" layer="91"/>
<wire x1="25.4" y1="43.18" x2="38.1" y2="43.18" width="0.1524" layer="91"/>
<pinref part="U$1" gate="G$1" pin="GND"/>
<wire x1="25.4" y1="43.18" x2="25.4" y2="134.62" width="0.1524" layer="91"/>
<wire x1="25.4" y1="134.62" x2="38.1" y2="134.62" width="0.1524" layer="91"/>
<junction x="25.4" y="43.18"/>
<pinref part="U$1" gate="G$1" pin="GND@3"/>
<wire x1="25.4" y1="134.62" x2="25.4" y2="160.02" width="0.1524" layer="91"/>
<wire x1="25.4" y1="160.02" x2="38.1" y2="160.02" width="0.1524" layer="91"/>
<junction x="25.4" y="134.62"/>
</segment>
<segment>
<pinref part="U$1" gate="G$3" pin="GND_2"/>
<pinref part="GND2" gate="1" pin="GND"/>
<wire x1="99.06" y1="40.64" x2="109.22" y2="40.64" width="0.1524" layer="91"/>
<wire x1="109.22" y1="40.64" x2="109.22" y2="35.56" width="0.1524" layer="91"/>
</segment>
<segment>
<pinref part="SW1" gate="G$1" pin="4"/>
<pinref part="GND5" gate="1" pin="GND"/>
<wire x1="251.46" y1="187.96" x2="254" y2="187.96" width="0.1524" layer="91"/>
<wire x1="254" y1="187.96" x2="254" y2="185.42" width="0.1524" layer="91"/>
<pinref part="SW1" gate="G$1" pin="2"/>
<wire x1="251.46" y1="193.04" x2="251.46" y2="187.96" width="0.1524" layer="91"/>
<junction x="251.46" y="187.96"/>
</segment>
<segment>
<pinref part="SW2" gate="G$1" pin="4"/>
<pinref part="GND4" gate="1" pin="GND"/>
<wire x1="309.88" y1="187.96" x2="317.5" y2="187.96" width="0.1524" layer="91"/>
<wire x1="317.5" y1="187.96" x2="317.5" y2="185.42" width="0.1524" layer="91"/>
<pinref part="SW2" gate="G$1" pin="2"/>
<wire x1="309.88" y1="193.04" x2="317.5" y2="193.04" width="0.1524" layer="91"/>
<wire x1="317.5" y1="193.04" x2="317.5" y2="187.96" width="0.1524" layer="91"/>
<junction x="317.5" y="187.96"/>
</segment>
<segment>
<pinref part="GND6" gate="1" pin="GND"/>
<pinref part="J1" gate="G$1" pin="GND"/>
<wire x1="177.8" y1="76.2" x2="177.8" y2="78.74" width="0.1524" layer="91"/>
<wire x1="177.8" y1="78.74" x2="185.42" y2="78.74" width="0.1524" layer="91"/>
</segment>
<segment>
<pinref part="GND3" gate="1" pin="GND"/>
<pinref part="R3" gate="G$1" pin="1"/>
<wire x1="299.72" y1="58.42" x2="299.72" y2="63.5" width="0.1524" layer="91"/>
<wire x1="299.72" y1="63.5" x2="307.34" y2="63.5" width="0.1524" layer="91"/>
</segment>
</net>
<net name="BUTTON1" class="0">
<segment>
<pinref part="R2" gate="G$1" pin="1"/>
<pinref part="SW2" gate="G$1" pin="1"/>
<wire x1="276.86" y1="193.04" x2="281.94" y2="193.04" width="0.1524" layer="91"/>
<wire x1="281.94" y1="193.04" x2="284.48" y2="193.04" width="0.1524" layer="91"/>
<wire x1="276.86" y1="193.04" x2="269.24" y2="193.04" width="0.1524" layer="91"/>
<junction x="276.86" y="193.04"/>
<label x="269.24" y="190.5" size="1.778" layer="95"/>
<wire x1="281.94" y1="193.04" x2="281.94" y2="187.96" width="0.1524" layer="91"/>
<junction x="281.94" y="193.04"/>
<pinref part="SW2" gate="G$1" pin="3"/>
<wire x1="281.94" y1="187.96" x2="284.48" y2="187.96" width="0.1524" layer="91"/>
</segment>
<segment>
<pinref part="U$1" gate="G$2" pin="GPIO59"/>
<wire x1="99.06" y1="66.04" x2="109.22" y2="66.04" width="0.1524" layer="91"/>
<label x="104.14" y="66.04" size="1.778" layer="95"/>
</segment>
</net>
<net name="BUTTON2" class="0">
<segment>
<pinref part="R1" gate="G$1" pin="2"/>
<pinref part="SW1" gate="G$1" pin="1"/>
<wire x1="218.44" y1="193.04" x2="223.52" y2="193.04" width="0.1524" layer="91"/>
<pinref part="SW1" gate="G$1" pin="3"/>
<wire x1="223.52" y1="193.04" x2="226.06" y2="193.04" width="0.1524" layer="91"/>
<wire x1="226.06" y1="187.96" x2="223.52" y2="187.96" width="0.1524" layer="91"/>
<wire x1="223.52" y1="187.96" x2="223.52" y2="193.04" width="0.1524" layer="91"/>
<junction x="223.52" y="193.04"/>
<wire x1="218.44" y1="193.04" x2="213.36" y2="193.04" width="0.1524" layer="91"/>
<junction x="218.44" y="193.04"/>
<label x="210.82" y="190.5" size="1.778" layer="95"/>
</segment>
<segment>
<pinref part="U$1" gate="G$2" pin="GPIO52"/>
<wire x1="99.06" y1="63.5" x2="109.22" y2="63.5" width="0.1524" layer="91"/>
<label x="104.14" y="63.5" size="1.778" layer="95"/>
</segment>
</net>
<net name="VDD_3P3V" class="0">
<segment>
<pinref part="U$1" gate="G$3" pin="3.3V_1"/>
<pinref part="SUPPLY5" gate="G$1" pin="VDD_3P3V"/>
<wire x1="38.1" y1="40.64" x2="35.56" y2="40.64" width="0.1524" layer="91"/>
<wire x1="35.56" y1="40.64" x2="35.56" y2="35.56" width="0.1524" layer="91"/>
</segment>
<segment>
<pinref part="J1" gate="G$1" pin="3.3V"/>
<pinref part="SUPPLY6" gate="G$1" pin="VDD_3P3V"/>
<wire x1="185.42" y1="104.14" x2="177.8" y2="104.14" width="0.1524" layer="91"/>
<wire x1="177.8" y1="104.14" x2="177.8" y2="106.68" width="0.1524" layer="91"/>
</segment>
</net>
<net name="CLK" class="0">
<segment>
<pinref part="J1" gate="G$1" pin="SPI_CLK"/>
<wire x1="185.42" y1="99.06" x2="165.1" y2="99.06" width="0.1524" layer="91"/>
<label x="165.1" y="99.06" size="1.778" layer="95"/>
</segment>
<segment>
<pinref part="U$1" gate="G$2" pin="SP10.CLK"/>
<wire x1="38.1" y1="66.04" x2="27.94" y2="66.04" width="0.1524" layer="91"/>
<label x="27.94" y="66.04" size="1.778" layer="95"/>
</segment>
</net>
<net name="MISO" class="0">
<segment>
<pinref part="J1" gate="G$1" pin="MISO"/>
<wire x1="185.42" y1="96.52" x2="165.1" y2="96.52" width="0.1524" layer="91"/>
<label x="165.1" y="96.52" size="1.778" layer="95"/>
</segment>
<segment>
<pinref part="U$1" gate="G$2" pin="SP10.MISO"/>
<wire x1="38.1" y1="63.5" x2="27.94" y2="63.5" width="0.1524" layer="91"/>
<label x="27.94" y="63.5" size="1.778" layer="95"/>
</segment>
</net>
<net name="MOSI" class="0">
<segment>
<pinref part="J1" gate="G$1" pin="MOSI"/>
<wire x1="185.42" y1="93.98" x2="165.1" y2="93.98" width="0.1524" layer="91"/>
<label x="165.1" y="93.98" size="1.778" layer="95"/>
</segment>
<segment>
<pinref part="U$1" gate="G$2" pin="SP10.MOSI"/>
<wire x1="38.1" y1="60.96" x2="27.94" y2="60.96" width="0.1524" layer="91"/>
<label x="27.94" y="60.96" size="1.778" layer="95"/>
</segment>
</net>
<net name="CS" class="0">
<segment>
<pinref part="J1" gate="G$1" pin="CS"/>
<wire x1="185.42" y1="91.44" x2="165.1" y2="91.44" width="0.1524" layer="91"/>
<label x="165.1" y="91.44" size="1.778" layer="95"/>
</segment>
<segment>
<pinref part="U$1" gate="G$2" pin="GPIO5"/>
<wire x1="38.1" y1="58.42" x2="27.94" y2="58.42" width="0.1524" layer="91"/>
<label x="27.94" y="58.42" size="1.778" layer="95"/>
</segment>
</net>
<net name="D/C" class="0">
<segment>
<pinref part="J1" gate="G$1" pin="D/C"/>
<wire x1="185.42" y1="86.36" x2="165.1" y2="86.36" width="0.1524" layer="91"/>
<label x="165.1" y="86.36" size="1.778" layer="95"/>
</segment>
<segment>
<pinref part="U$1" gate="G$2" pin="GPIO89"/>
<wire x1="38.1" y1="55.88" x2="27.94" y2="55.88" width="0.1524" layer="91"/>
<label x="27.94" y="55.88" size="1.778" layer="95"/>
</segment>
</net>
<net name="RST" class="0">
<segment>
<pinref part="J1" gate="G$1" pin="RST"/>
<wire x1="185.42" y1="83.82" x2="165.1" y2="83.82" width="0.1524" layer="91"/>
<label x="165.1" y="83.82" size="1.778" layer="95"/>
</segment>
<segment>
<pinref part="U$1" gate="G$2" pin="GPIO87"/>
<wire x1="38.1" y1="53.34" x2="27.94" y2="53.34" width="0.1524" layer="91"/>
<label x="27.94" y="53.34" size="1.778" layer="95"/>
</segment>
</net>
<net name="CGND" class="0">
<segment>
<pinref part="MGT1" gate="G$1" pin="P$1"/>
<wire x1="261.62" y1="109.22" x2="261.62" y2="101.6" width="0.1524" layer="91"/>
<pinref part="SUPPLY8" gate="G$1" pin="CGND"/>
<wire x1="261.62" y1="101.6" x2="274.32" y2="101.6" width="0.1524" layer="91"/>
<wire x1="274.32" y1="101.6" x2="287.02" y2="101.6" width="0.1524" layer="91"/>
<wire x1="287.02" y1="101.6" x2="299.72" y2="101.6" width="0.1524" layer="91"/>
<wire x1="299.72" y1="101.6" x2="299.72" y2="99.06" width="0.1524" layer="91"/>
<pinref part="MGT2" gate="G$1" pin="P$1"/>
<wire x1="274.32" y1="109.22" x2="274.32" y2="101.6" width="0.1524" layer="91"/>
<junction x="274.32" y="101.6"/>
<pinref part="MGT3" gate="G$1" pin="P$1"/>
<wire x1="287.02" y1="109.22" x2="287.02" y2="101.6" width="0.1524" layer="91"/>
<junction x="287.02" y="101.6"/>
<pinref part="MGT4" gate="G$1" pin="P$1"/>
<wire x1="299.72" y1="109.22" x2="299.72" y2="101.6" width="0.1524" layer="91"/>
<junction x="299.72" y="101.6"/>
</segment>
<segment>
<pinref part="R3" gate="G$1" pin="2"/>
<pinref part="SUPPLY7" gate="G$1" pin="CGND"/>
<wire x1="317.5" y1="63.5" x2="327.66" y2="63.5" width="0.1524" layer="91"/>
<wire x1="327.66" y1="63.5" x2="327.66" y2="58.42" width="0.1524" layer="91"/>
</segment>
</net>
</nets>
</sheet>
</sheets>
<errors>
<approved hash="104,1,38.1,40.64,U$1G$3,3.3V_1,VDD_3P3V,,,"/>
<approved hash="104,1,38.1,43.18,U$1G$3,GND_1,GND,,,"/>
<approved hash="113,1,193.571,130.071,FRAME1,,,,,"/>
</errors>
</schematic>
</drawing>
</eagle>
